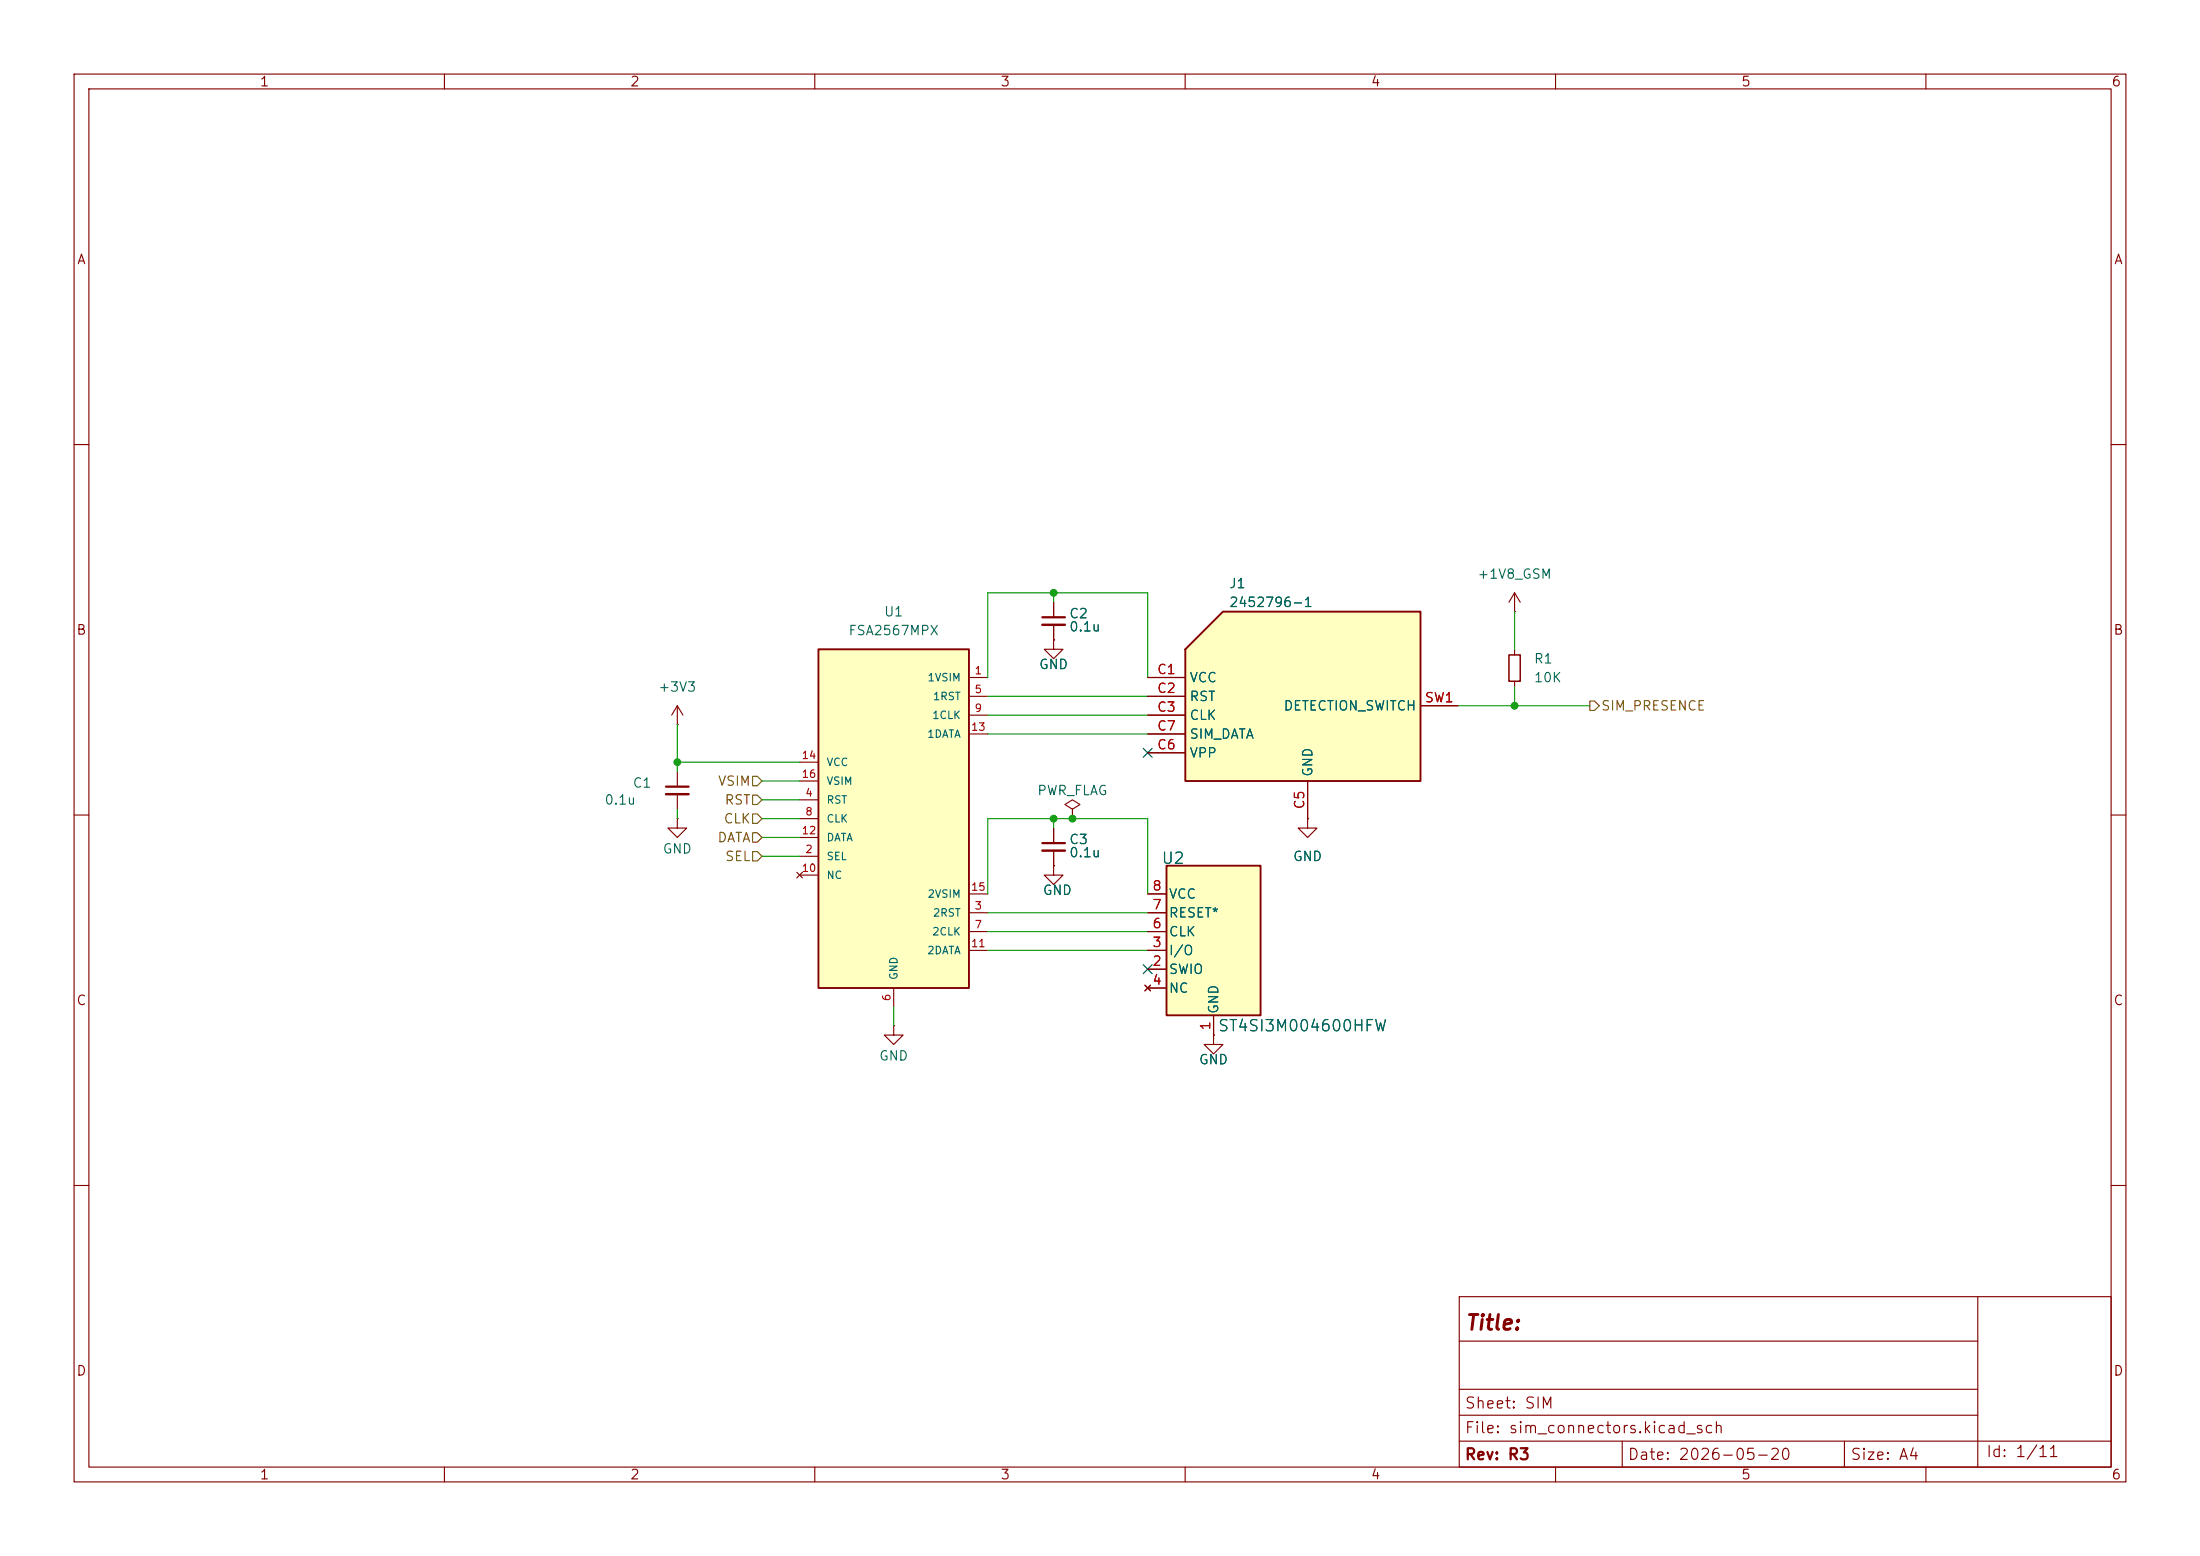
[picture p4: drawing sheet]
<svg xmlns="http://www.w3.org/2000/svg" width="297mm" height="210mm" viewBox="0 0 297 210" stroke-linecap="round" stroke-linejoin="round" font-family="sans-serif">
<g fill="none" stroke="#840000" stroke-width=".15">
<path d="M10 10h277v190h-277zM12 12h273v186h-273zM60 10v2M110 10v2M160 10v2M210 10v2M260 10v2M10 60h2M285 60h2M142.2 81.3v2M142.2 84.3v2.1M10 110h2"/>
<path d="M285 110h2M10 160h2M197 175h88v23h-88zM267 175v23M285 160h2M60 198v2M110 198v2M160 198v2M197 194.5h88M197 191h70M197 187.5h70M197 181h70"/>
<path d="M210 198v2M219 194.5v3.5M249 194.5v3.5M260 198v2"/>
</g>
<path d="M140.7 83.3h3.1" fill="none" stroke="#840000" stroke-width=".3"/>
<path d="M140.7 84.3h3.1" fill="none" stroke="#840000" stroke-width=".33"/>
<path d="M110.5 87.6h20.3v45.8h-20.3z" fill="#ffffc2"/>
<path d="M110.5 87.6h20.3v45.8h-20.3z" fill="none" stroke="#840000" stroke-width=".25"/>
<g fill="none" stroke="#840000" stroke-width=".15">
<path d="M130.8 91.4h2.5M130.8 94h2.5M130.8 96.5h2.5M130.8 99.1h2.5M107.6 117.7l.7 .8M107.9 115.6h2.6M107.9 108h2.6M107.9 110.5h2.6M107.9 118.1h2.6M107.9 113h2.6M107.9 102.9h2.6M107.9 105.4h2.6"/>
<path d="M108.3 117.7l-.7 .8M144.8 109.2l1-.6-1-.6-1 .6 1 .6v1.3M144.8 110.5h.1M120.6 138.4v1.3h1.3l-1.3 1.3-1.2-1.3h1.2M120.6 138.4h.1M120.6 133.4v2.5M130.8 123.2h2.5M130.8 125.7h2.5M130.8 128.3h2.5M130.8 120.7h2.5"/>
</g>
<path d="M160 87.6l5.1-5h26.7v22.8h-31.8z" fill="#ffffc2"/>
<path d="M160 87.6l5.1-5h26.7v22.8h-31.8z" fill="none" stroke="#840000" stroke-width=".25"/>
<path d="M154.9 91.4h5.1M154.9 94h5.1M154.9 96.5h5.1M154.9 99.1h5.1M191.8 95.3h5M204.5 82.6h.1M204.5 80l-.8 1.3M204.5 80l.7 1.3M204.5 80v2.6M154.9 101.6h5.1M176.5 105.4v5.1" fill="none" stroke="#840000" stroke-width=".15"/>
<path d="M157.5 116.8h12.7v20.2h-12.7z" fill="#ffffc2"/>
<path d="M157.5 116.8h12.7v20.2h-12.7z" fill="none" stroke="#840000" stroke-width=".25"/>
<g fill="none" stroke="#840000" stroke-width=".15">
<path d="M91.4 97.8h.1M91.4 95.3v2.5M91.4 95.3l-.7 1.2M91.4 95.3l.8 1.2M142.2 86.4v1.2h1.3l-1.3 1.3-1.2-1.3h1.2M142.2 86.4h.1M142.2 81.3v2M142.2 84.3v2.1M154.9 91.4h5.1M154.9 94h5.1M154.9 96.5h5.1M154.9 99.1h5.1"/>
<path d="M191.8 95.3h5M204.5 87.6v.8M204.5 91.9v.8M91.4 110.5v1.3h1.3l-1.3 1.2-1.2-1.2h1.2M91.4 110.5h.1M91.4 104.1v2.1M91.4 107.2v2M142.2 116.8v1.3h1.3l-1.3 1.3-1.2-1.3h1.2M142.2 116.8h.1M142.2 111.8v2M142.2 114.8v2M154.9 101.6h5.1"/>
<path d="M176.5 110.5v1.3h1.3l-1.3 1.2-1.2-1.2h1.2M176.5 110.5h.1M176.5 105.4v5.1M154.6 133l.7 .7M154.9 130.8h2.6M154.9 128.3h2.6M154.9 133.4h2.6M154.9 125.7h2.6M154.9 123.2h2.6M154.9 120.7h2.6M155.3 133l-.7 .7M163.8 139.7v1.3h1.3l-1.3 1.2-1.2-1.2h1.2"/>
<path d="M163.8 139.7h.1M163.8 137.2v2.5"/>
</g>
<path d="M203.7 88.4h1.5v3.5h-1.5z" fill="none" stroke="#840000" stroke-width=".2"/>
<path d="M89.9 106.2h3.1M140.7 113.8h3.1" fill="none" stroke="#840000" stroke-width=".3"/>
<path d="M89.9 107.2h3.1M140.7 114.8h3.1" fill="none" stroke="#840000" stroke-width=".33"/>
<path d="M214.6 94.6h.7l.6 .7-.6 .6h-.7zM101.6 104.8h.6l.7 .6-.7 .6h-.6zM101.6 107.3h.6l.7 .7-.7 .6h-.6zM101.6 114.9h.6l.7 .7-.7 .6h-.6zM101.6 112.4h.6l.7 .6-.7 .7h-.6zM101.6 109.9h.6l.7 .6-.7 .6h-.6z" fill="none" stroke="#725600" stroke-width=".15"/>
<g fill="none" stroke="#009600" stroke-width=".15">
<path d="M91.4 97.8v6.3M133.3 91.4v-11.4h21.6v11.4M133.3 99.1h21.6M133.3 96.5h21.6M133.3 94h21.6M142.2 80v1.3M196.8 95.3h17.8M204.5 82.6v5M204.5 92.7v2.6M91.4 109.2v1.3M91.4 102.9h16.5M102.9 113h5"/>
<path d="M102.9 115.6h5M102.9 110.5h5M102.9 105.4h5M102.9 108h5M142.2 110.5v1.3M120.6 135.9v2.5M133.3 120.7v-10.2h21.6v10.2M133.3 128.3h21.6M133.3 125.7h21.6M133.3 123.2h21.6"/>
</g>
<path d="M154.3 101l1.2 1.2M155.5 101l-1.2 1.2M154.3 130.2l1.2 1.2M155.5 130.2l-1.2 1.2" fill="none" stroke="#000084" stroke-width=".15"/>
<g fill="#009600" stroke="#009600" stroke-width=".14">
<circle cx="142.2" cy="80" r=".46"/>
<circle cx="144.8" cy="110.5" r=".46"/>
<circle cx="204.5" cy="95.3" r=".46"/>
<circle cx="142.2" cy="110.5" r=".46"/>
<circle cx="91.4" cy="102.9" r=".46"/>
</g>
<text font-size="2" fill="#840000" x="197.7" y="180">Title:</text>
<g font-size="1.5" fill="#006464">
<text x="156.7" y="117">U2</text>
<text x="164.3" y="139.6">ST4SI3M004600HFW</text>
</g>
<g font-size="1.5" fill="#840000">
<text x="197.6" y="190.5">Sheet: SIM</text>
<text x="197.6" y="193.8">File: sim_connectors.kicad_sch</text>
<text x="197.6" y="197.4">Rev: R3</text>
<text x="219.6" y="197.4">Date: 2026-05-20</text>
<text x="249.7" y="197.4">Size: A4</text>
<text x="268" y="197">Id: 1/11</text>
</g>
<g font-size="1.3" fill="#840000">
<text x="35" y="12">1</text>
<text x="85" y="12">2</text>
<text x="135" y="12">3</text>
<text x="185" y="12">4</text>
<text x="235" y="12">5</text>
<text x="285" y="12">6</text>
<text x="10.3" y="36">A</text>
<text x="285.3" y="36">A</text>
<text x="10.2" y="86">B</text>
<text x="285.2" y="86">B</text>
<text x="10.2" y="136">C</text>
<text x="285.2" y="136">C</text>
<text x="10.2" y="186">D</text>
<text x="285.2" y="186">D</text>
<text x="35" y="200">1</text>
<text x="85" y="200">2</text>
<text x="135" y="200">3</text>
<text x="185" y="200">4</text>
<text x="235" y="200">5</text>
<text x="285" y="200">6</text>
</g>
<g font-size="1.3" fill="#006464">
<text x="119.3" y="83.5">U1</text>
<text x="144.3" y="83.8">C2</text>
<text x="165.8" y="79.7">J1</text>
<text x="165.8" y="82.2">2452796-1</text>
<text x="199.4" y="78.4">+1V8_GSM</text>
<text x="114.4" y="86.1">FSA2567MPX</text>
<text x="144.3" y="85.5">0.1u</text>
<text x="207" y="89.9">R1</text>
<text x="88.8" y="93.7">+3V3</text>
<text x="140.2" y="90.6">GND</text>
<text x="160.5" y="92.4">VCC</text>
<text x="160.5" y="94.9">RST</text>
<text x="207" y="92.4">10K</text>
<text x="160.5" y="97.5">CLK</text>
<text x="160.5" y="100">SIM_DATA</text>
<text x="173.2" y="96.2">DETECTION_SWITCH</text>
<text x="85.3" y="106.6">C1</text>
<text x="139.9" y="107.6">PWR_FLAG</text>
<text x="160.5" y="102.6">VPP</text>
<text x="177.5" y="104.9" transform="rotate(-90 177.5 104.9)">GND</text>
<text x="81.5" y="108.9">0.1u</text>
<text x="89.4" y="115.5">GND</text>
<text x="144.3" y="114.2">C3</text>
<text x="144.3" y="116">0.1u</text>
<text x="174.5" y="116.5">GND</text>
<text x="140.7" y="121.1">GND</text>
<text x="157.7" y="124.2">RESET*</text>
<text x="157.7" y="121.6">VCC</text>
<text x="157.7" y="131.8">SWIO</text>
<text x="157.7" y="129.2">I/O</text>
<text x="157.7" y="126.7">CLK</text>
<text x="157.7" y="134.3">NC</text>
<text x="164.8" y="136.9" transform="rotate(-90 164.8 136.9)">GND</text>
<text x="118.6" y="143.5">GND</text>
<text x="161.8" y="144">GND</text>
</g>
<g font-size="1.3" fill="#a90000">
<text x="156.1" y="91.3">C1</text>
<text x="156.1" y="93.8">C2</text>
<text x="192.2" y="95.1">SW1</text>
<text x="156.1" y="96.4">C3</text>
<text x="156.1" y="101.5">C6</text>
<text x="156.1" y="98.9">C7</text>
<text x="176.4" y="109.3" transform="rotate(-90 176.4 109.3)">C5</text>
<text x="155.5" y="125.6">6</text>
<text x="155.5" y="123.1">7</text>
<text x="155.5" y="120.5">8</text>
<text x="155.5" y="130.7">2</text>
<text x="155.5" y="128.1">3</text>
<text x="155.5" y="133.2">4</text>
<text x="163.7" y="139.2" transform="rotate(-90 163.7 139.2)">1</text>
</g>
<g font-size="1.3" fill="#725600">
<text x="216.1" y="96.2">SIM_PRESENCE</text>
<text x="96.8" y="106.4">VSIM</text>
<text x="96.8" y="114">DATA</text>
<text x="97.6" y="111.5">CLK</text>
<text x="97.7" y="108.9">RST</text>
<text x="97.8" y="116.5">SEL</text>
</g>
<g font-size="1" fill="#006464">
<text x="125.1" y="92.2">1VSIM</text>
<text x="125.9" y="94.7">1RST</text>
<text x="125.1" y="99.8">1DATA</text>
<text x="125.8" y="97.3">1CLK</text>
<text x="111.5" y="103.6">VCC</text>
<text x="111.5" y="106.2">VSIM</text>
<text x="111.5" y="108.7">RST</text>
<text x="111.5" y="111.3">CLK</text>
<text x="111.5" y="113.8">DATA</text>
<text x="111.5" y="116.3">SEL</text>
<text x="111.5" y="118.9">NC</text>
<text x="125.1" y="121.4">2VSIM</text>
<text x="125.9" y="124">2RST</text>
<text x="125.1" y="129">2DATA</text>
<text x="125.8" y="126.5">2CLK</text>
<text x="121.4" y="132.3" transform="rotate(-90 121.4 132.3)">GND</text>
</g>
<g font-size="1" fill="#a90000">
<text x="131.5" y="91.3">1</text>
<text x="131.5" y="93.8">5</text>
<text x="131" y="98.9">13</text>
<text x="131.5" y="96.3">9</text>
<text x="108.2" y="102.7">14</text>
<text x="108.2" y="105.2">16</text>
<text x="108.6" y="107.8">4</text>
<text x="108.2" y="112.8">12</text>
<text x="108.6" y="110.3">8</text>
<text x="108.2" y="117.9">10</text>
<text x="108.6" y="115.4">2</text>
<text x="131" y="120.5">15</text>
<text x="131.5" y="123">3</text>
<text x="131.5" y="125.5">7</text>
<text x="131" y="128.1">11</text>
<text x="120.5" y="135.2" transform="rotate(-90 120.5 135.2)">6</text>
</g>
</svg>
